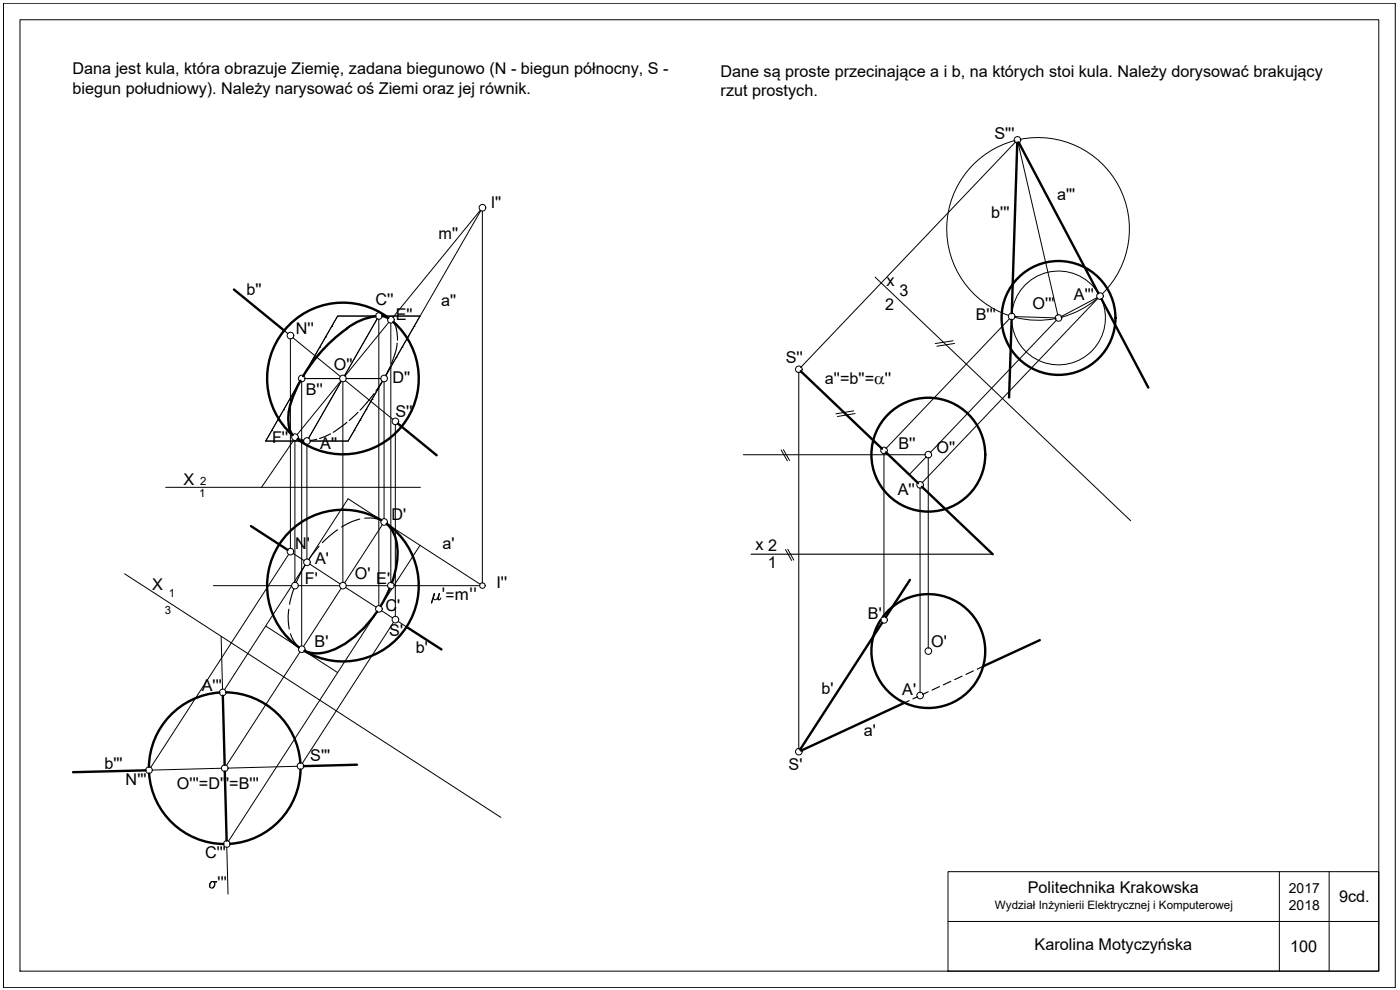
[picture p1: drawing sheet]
<svg xmlns="http://www.w3.org/2000/svg" width="420mm" height="297mm" viewBox="0 0 420 297" stroke-linecap="round" stroke-linejoin="round" font-family="sans-serif">
<!-- layer: 0 -->
<g fill="none" stroke="#000" stroke-width=".3">
<path d="M1 1h417.7v295.3h-417.7zM6 5.9h407.8v285.5h-407.8zM304.6 42.2a27.4 27.4 0 0 0-20.5 25.5 27.4 27.4 0 0 0 18.6 26.9M304.8 42.6l-64.5 67.7M305.5 42.8l12 51.9M306.1 41.8a27.4 27.4 0 0 1 29.6 14 27.4 27.4 0 0 1-4.8 32.3M262.6 83.1l76.7 73.2M302.9 95.7l-37.1 38.9M304.6 95.2a27.4 27.4 0 0 0 12.3 .4M304.6 95l12.3 .4M317.1 96l-38 39.8M329.2 89.3l-10.8 5.7"/>
<path d="M329.4 89.5a27.4 27.4 0 0 1-10.9 5.7M329.4 89.6l-52.7 55.3M329.6 88a14.1 14.1 0 0 0-15.1-6.3 14.1 14.1 0 0 0-10.8 12.3M330.6 89.7a14.1 14.1 0 0 1-9.8 19.4 14.1 14.1 0 0 1-17.2-13.2M239.7 111.6v113.1M286 102.2l-5.3 .9M286.5 103l-5.3 .9M223.1 136.4h54.7M234.4 135l1.9 3.3M235.1 134.9l1.9 3.3M256.2 123.3l-5.3 .9M256.6 124.1l-5.3 .9"/>
<path d="M265.3 136v49M278 137l-5.1 5.4M278.6 137.2v57.4M276.1 146.3v61.6M235.7 164.9l1.9 3.2M236.4 164.8l1.8 3.3M284.5 261.5h129.3v29.9h-129.3zM284.5 276.5h129.3M383.9 261.5v29.9M398.9 261.5v29.9"/>
<circle cx="305.4" cy="42" r=".99"/>
<circle cx="303.6" cy="94.9" r=".99"/>
<circle cx="317.7" cy="95.4" r=".99"/>
<circle cx="330.1" cy="88.8" r=".99"/>
<circle cx="239.7" cy="110.8" r=".99"/>
<circle cx="265.3" cy="135.1" r=".99"/>
<circle cx="278.6" cy="136.4" r=".99"/>
<circle cx="276.1" cy="145.5" r=".99"/>
<circle cx="265.3" cy="186" r=".99"/>
<circle cx="278.6" cy="195.3" r=".99"/>
<circle cx="276.1" cy="208.7" r=".99"/>
<circle cx="239.7" cy="225.5" r=".99"/>
</g>
<!-- layer: ZADANIE1 -->
<g fill="none" stroke="#000" stroke-width=".3">
<path d="M144.1 63.1l-26.2 32.1M144.3 63.2l-28.5 49.5 10.3-17.9h-11.4M144.8 63.4v111.5M99.6 98h.1M101.3 94.8l-10.3 18.1 10.3-18.1h11.4zM113.2 95.7l-9.8 17M113.7 95.8v85.9M116.7 96.7l-13.2 16.1M117.3 96.9v77.8M124.2 98h.1M86.9 119.8h.1M87.2 101.7v62.8"/>
<path d="M87.9 101.3l14.2 11.6M88.7 116.7h.1M90.1 114.3l-10.4 18h11.4M90.5 114.4v79.4M91.3 113.6h10.6M92.3 110.4h.1M92.6 113.6h.1M94.1 107.3h.1M94.6 113.6h.1M96 104.2h.1M96.7 113.6h.1M97.7 101.1h.1"/>
<path d="M98.8 113.6h.1M100.8 113.6h.1M102.3 114.3l-13.2 16.1M102.4 114.4l-9.8 17.1M102.9 114.6v60.1M103.7 114.2l14.2 11.6M103.9 113.6h10.3M105 113.6h.1M107 113.6h.1M109.1 113.6h.1M111.2 113.6h.1M111.7 119.8h.1"/>
<path d="M113.2 113.6h.1M113.4 116.7h.1M114.8 114.4l-10.3 17.9h-11.4M115.3 114.6v41M117 110.4h.1M118.9 107.3h.1M120.6 104.2h.1M122.5 101.1h.1M81.5 129.2h.1M83.3 126.1h.1M85.1 122.9h.1M88.1 132.1l-9.6 14.1"/>
<path d="M88.5 132.2v42.5M89.3 131.7l1.8 .6M89.4 131.5l1.7 .5M92.1 133.3v34.4M106.2 129.2h.1M108.1 126.1h.1M109.8 122.9h.1M118.6 127.4v57.5M49.7 146.2h76.5M114.4 156.1l-9.9-6.5-11.8 18.3M114.7 157.5l-11.3 17.4M116.1 157.2l27.9 18.1"/>
<path d="M37.4 172.2l112.9 73M64 175.7h23.5M86.6 166.4l-41.4 63.9M87.5 175.8l-20.1 31.1M88 166.1l3.3 2.1M89.5 175.7h12.4M91.6 169.5l-3.4 5.3M92.9 169.2l9.2 6M102.3 176.6l-11.2 17.4M103.7 176.3l9.1 5.9M103.9 175.7h12.4M117.6 176.7l-3.4 5.2"/>
<path d="M118.3 175.7h25.6M126.1 163.6l-7.8 12M130.3 178.5l-.2 1.2a.64 .64 0 0 0 1.1-.1l.3-.4M130.3 178.1l-.9 2.8M130.4 178.1l-.8 2.8M131.8 178.1l-.4 1.7 .5 .2 .4-.6M131.9 178.1l-.4 1.5 .1 .4M66.4 190.9l.4 15.9M79.7 187.8l10 6.5M90 195.7l-22 34M91.4 195.4l9.9 6.4M113.1 183.6l-44.5 68.8"/>
<path d="M114.5 183.3l3.3 2.1M118.1 186.7l-27.4 42.4M119.5 186.4l2.5 1.7M65.8 207.8a22.8 22.8 0 0 0-21.1 22.3M67.8 207.7a22.8 22.8 0 0 1 22.3 21.2M66.4 230.5l-20.7 .6M89.2 229.9l-20.8 .6M90.2 230.9a22.8 22.8 0 0 1-21.2 22.3M68.1 254.2l.3 14.1M63.7 264.5a1.4 1.4 0 0 0-.6 1.8M64 264.5a.98 .98 0 0 1 .4 1.4 .98 .98 0 0 1-1.4 .3 1.2 1.2 0 0 1 .7-1.7h1.4M65.1 264.7h-.9a1.25 1.25 0 0 1-.5 1.7"/>
<circle cx="144.8" cy="62.3" r=".99"/>
<circle cx="113.7" cy="94.8" r=".99"/>
<circle cx="117.3" cy="95.9" r=".99"/>
<circle cx="87.2" cy="100.7" r=".99"/>
<circle cx="90.6" cy="113.6" r=".99"/>
<circle cx="102.9" cy="113.6" r=".99"/>
<circle cx="115.3" cy="113.6" r=".99"/>
<circle cx="88.5" cy="131.2" r=".99"/>
<circle cx="92.1" cy="132.3" r=".99"/>
<circle cx="118.7" cy="126.4" r=".99"/>
<circle cx="115.3" cy="156.6" r=".99"/>
<circle cx="87.2" cy="165.5" r=".99"/>
<circle cx="88.5" cy="175.7" r=".99"/>
<circle cx="92.1" cy="168.7" r=".99"/>
<circle cx="102.9" cy="175.7" r=".99"/>
<circle cx="117.3" cy="175.7" r=".99"/>
<circle cx="144.8" cy="175.7" r=".83"/>
<circle cx="90.6" cy="194.8" r=".99"/>
<circle cx="113.7" cy="182.7" r=".99"/>
<circle cx="118.7" cy="185.9" r=".99"/>
<circle cx="66.9" cy="207.8" r=".99"/>
<circle cx="44.7" cy="231.1" r=".99"/>
<circle cx="67.4" cy="230.5" r=".99"/>
<circle cx="90.2" cy="229.8" r=".99"/>
<circle cx="68.1" cy="253.2" r=".99"/>
</g>
<g fill="none" stroke="#000" stroke-width=".72">
<path d="M70.2 86.9l15.1 12.3M104.2 98.6l-4.9 3.9-3.6 3.8M112.7 94.9a18.3 18.3 0 0 0-8.6 3.6M114.7 94.8l1.7 .6M116.5 95.3a22.8 22.8 0 0 0-31.2 3.9 22.8 22.8 0 0 0 2.5 31.3M118.1 96.6a22.8 22.8 0 0 1 2.4 31.4 22.8 22.8 0 0 1-31.2 3.8M90.2 114.3l-.8 1.3a19.1 19.1 0 0 0-2.4 13.4l.8 1.5M95.6 106.4l-2.2 2.8-2.4 3.7M119.4 127.1l11.6 9.5M75.3 157.9l11 7.1M114.4 156.1a22.8 22.8 0 0 0-30.6 7.2 22.8 22.8 0 0 0 5.9 30.9M116.1 157.2a12.6 12.6 0 0 1 3.1 11.3l-.6 3.1-1 3.2"/>
<path d="M116.1 157.2a22.8 22.8 0 0 1 5.9 30.9 22.8 22.8 0 0 1-30.6 7.2 12.4 12.4 0 0 0 11.4-1.7 33.8 33.8 0 0 0 10.4-10.1M116.9 176.6l-2.7 5.2M122 188.1l10.5 6.8M65.8 207.8a22.8 22.8 0 0 0-21.1 22.3M66.9 208.7l.5 20.8M67.8 207.7a22.8 22.8 0 0 1 22.3 21.2M43.7 231.1l-21.8 .6M44.7 232.1a22.8 22.8 0 0 0 22.4 21.1M67.5 231.5l.5 20.7M90.2 230.9a22.8 22.8 0 0 1-21.2 22.3M107.1 229.4l-15.9 .5"/>
</g>
<g fill="none" stroke="#000" stroke-width=".34">
<path d="M85.3 99.2l1.1 .9M118 96.7a7.4 7.4 0 0 1 1.3 5.4M112.3 118.1l-4.2 5M114.8 114.4l-2 2.9M117.1 110l-1.4 2.7M119.2 103a17.6 17.6 0 0 1-1.8 6.2M95.1 131.8l-2 .4M99.2 130.2l-3.3 1.4M104.1 126.7l-4.1 3M107.4 123.7l-2.6 2.5M101.3 159l-4.5 3.8M108 155.7l-2.2 .7-3.3 1.7"/>
<path d="M109.5 155.5l.3-.1a8.7 8.7 0 0 1 4.6 .7M88.2 176.7l-1.3 4.6M91.6 169.6l-2.7 5.2M95.7 163.9l-3 4M86.7 182.8l-.2 2.1 .3 3.8M87.2 190.2v.2a9.3 9.3 0 0 0 2.5 3.8"/>
</g>
<!-- layer: 0 -->
<g fill="none" stroke="#000" stroke-width=".72">
<path d="M305.3 42.8l-1.7 51.2M305.7 42.7l23.9 45.3M303.6 96l-.8 23.3M330.6 89.7l14 26.6M240.3 111.4l24.4 23.2M265.9 135.7l9.6 9.2M276.7 146.1l21.2 20.2M273.1 174l-7.3 11.2M264.7 186.9l-24.6 38M265 185a17.1 17.1 0 0 1 29.2 3.4 17.1 17.1 0 0 1-16.9 24 17.1 17.1 0 0 1-13-26.4M312.1 192.1l-17.1 7.8M271.4 210.9l-31 14.3"/>
<circle cx="317.7" cy="95.4" r="17.1"/>
<circle cx="278.6" cy="136.4" r="17.1"/>
</g>
<path d="M225.4 166.3h72.5M295 199.9l-1.7 .9M272.9 210.2l-1.5 .7M275.4 209l-1.4 .7M278.6 207.6l-1.8 .8M282 206l-2.3 1.1M285.4 204.4l-2.3 1.1M288.7 202.9l-2.2 1M292.1 201.3l-2.2 1.1" fill="none" stroke="#000" stroke-width=".34"/>
<text font-size="5.5" x="132.5" y="180">'=m''</text>
<g font-size="4.9">
<text x="21.7" y="22.3">Dana jest kula, która obrazuje Ziemię, zadana biegunowo (N - biegun północny, S -</text>
<text x="216.2" y="23.1">Dane są proste przecinające a i b, na których stoi kula. Należy dorysować brakujący</text>
<text x="21.8" y="28.2">biegun południowy). Należy narysować oś Ziemi oraz jej równik.</text>
<text x="216.3" y="28.9">rzut prostych.</text>
<text x="298.4" y="41.8">S'''</text>
<text x="147.3" y="62.4">I''</text>
<text x="297.5" y="65.5">b'''</text>
<text x="317.2" y="60.1">a'''</text>
<text x="131.6" y="71.8">m''</text>
<text x="73.9" y="88.4">b''</text>
<text x="266.1" y="85.9">x</text>
<text x="269.9" y="88.9">3</text>
<text x="322.3" y="90">A'''</text>
<text x="112.7" y="91.4">C''</text>
<text x="132.4" y="91.7">a''</text>
<text x="265.6" y="93.1">2</text>
<text x="292.8" y="96">B'''</text>
<text x="309.9" y="92.7">O'''</text>
<text x="88.8" y="100.3">N''</text>
<text x="118.8" y="96">E''</text>
<text x="100.2" y="111.1">O''</text>
<text x="235.8" y="108.9">S''</text>
<text x="91.8" y="118.6">B''</text>
<text x="117.8" y="115.1">D''</text>
<text x="247.6" y="115.2">a''=b''=a''</text>
<text x="118.7" y="125.2">S''</text>
<text x="81.6" y="132.8">F''</text>
<text x="96.1" y="134.7">A''</text>
<text x="269.6" y="134.8">B''</text>
<text x="281" y="135.8">O''</text>
<text x="55.1" y="145.7">X</text>
<text x="269.4" y="148.5">A''</text>
<text x="117.5" y="156.1">D'</text>
<text x="88.6" y="164.7">N'</text>
<text x="132.8" y="164.8">a'</text>
<text x="226.8" y="165">x 2</text>
<text x="94.6" y="169.1">A'</text>
<text x="106.5" y="173.7">O'</text>
<text x="230.4" y="170.5">1</text>
<text x="45.7" y="177.1">X</text>
<text x="91.5" y="175.3">F'</text>
<text x="112.9" y="175.3">E'</text>
<text x="149" y="176.4">I''</text>
<text x="115.7" y="183.3">C'</text>
<text x="260.5" y="185.7">B'</text>
<text x="116.8" y="190.7">S'</text>
<text x="94.4" y="194.2">B'</text>
<text x="124.8" y="196">b'</text>
<text x="279.5" y="194">O'</text>
<text x="60.6" y="207.2">A'''</text>
<text x="246.6" y="208.2">b'</text>
<text x="270.8" y="208.4">A'</text>
<text x="259.3" y="220.7">a'</text>
<text x="31.3" y="230.8">b'''</text>
<text x="93.1" y="228.3">S'''</text>
<text x="236.7" y="231.1">S'</text>
<text x="37.7" y="235.6">N'''</text>
<text x="53.1" y="236.6">O'''=D'''=B'''</text>
<text x="61.5" y="257.6">C'''</text>
<text x="65.3" y="266.4">'''</text>
<text x="308.5" y="268">Politechnika Krakowska</text>
<text x="401.9" y="270.7">9cd.</text>
<text x="310.5" y="285.2">Karolina Motyczyńska</text>
<text x="387.2" y="285.6">100</text>
</g>
<g font-size="4.2">
<text x="386.8" y="268">2017</text>
<text x="386.8" y="273">2018</text>
</g>
<text font-size="3.5" x="298.6" y="272.8">Wydział Inżynierii Elektrycznej i Komputerowej</text>
<g font-size="3.4">
<text x="59.8" y="149.2">1</text>
<text x="60.1" y="145.5">2</text>
<text x="50.7" y="179.2">1</text>
<text x="49.5" y="184.1">3</text>
</g>
</svg>
